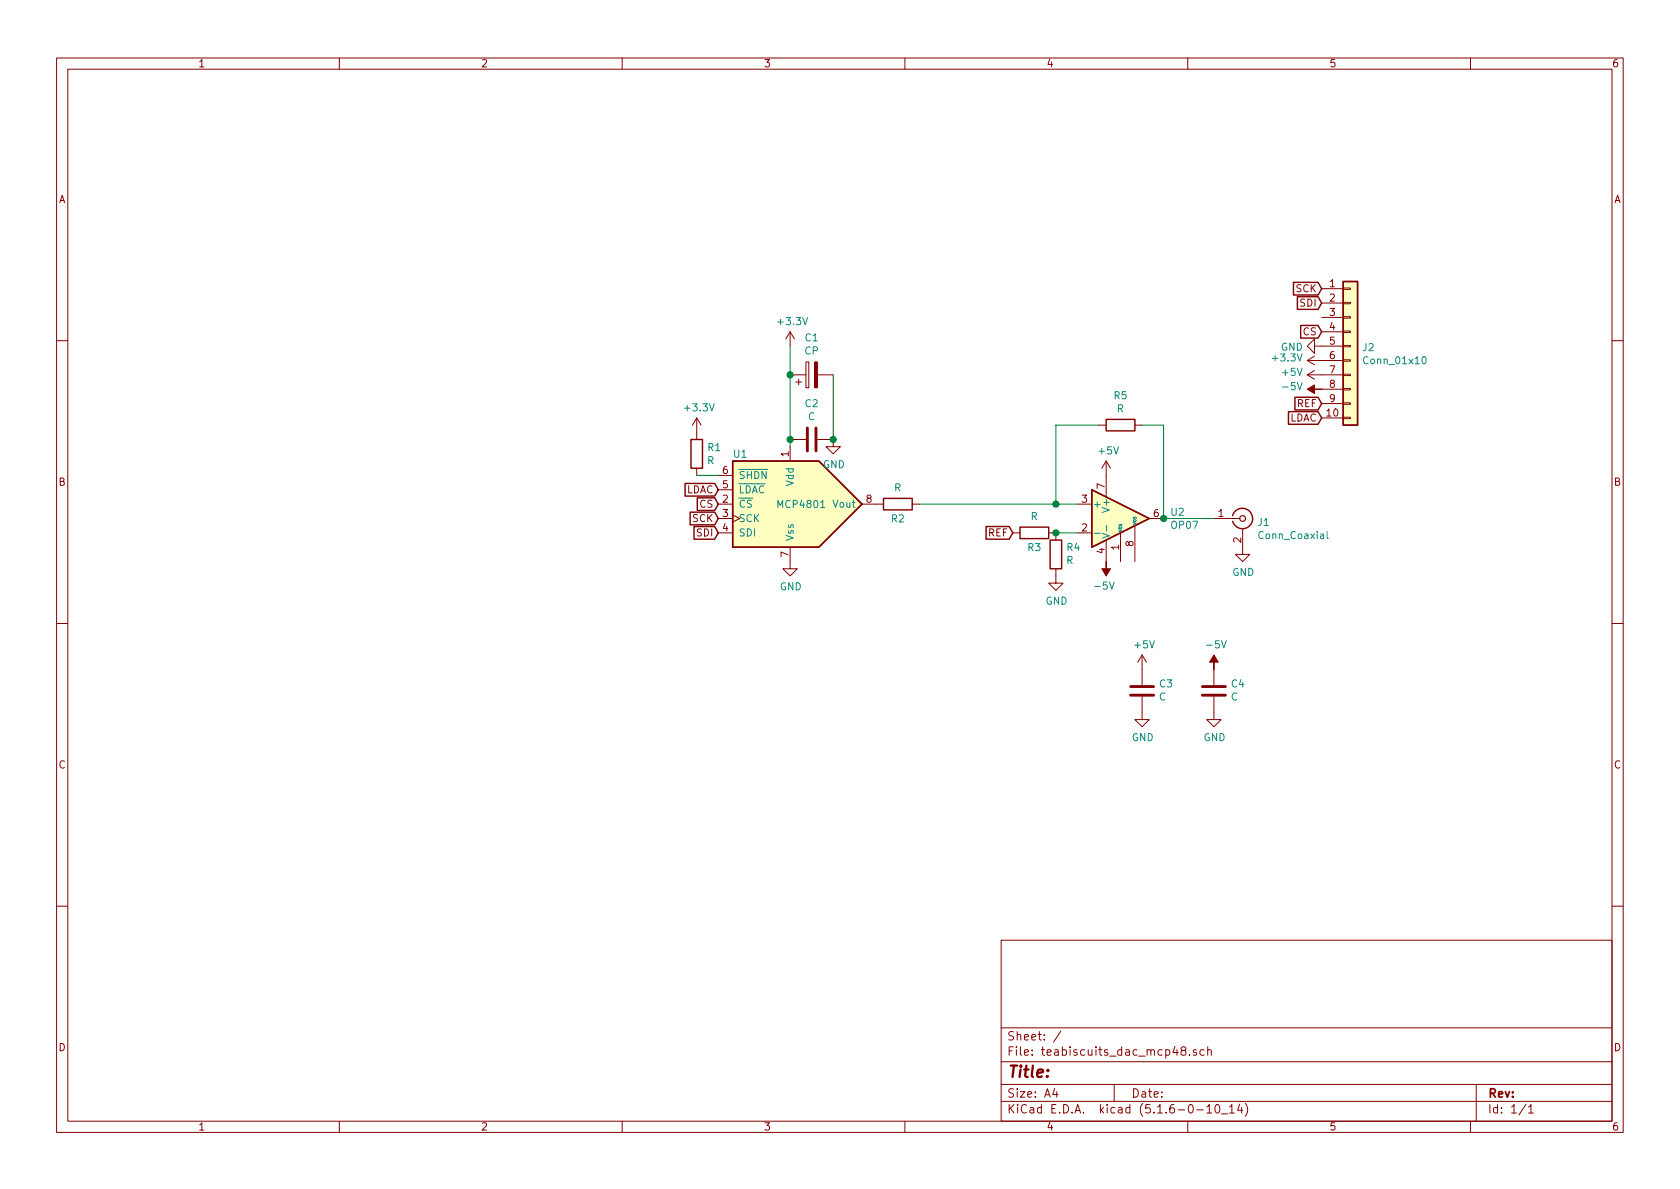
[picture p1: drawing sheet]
EESchema Schematic File Version 4
EELAYER 30 0
EELAYER END
$Descr A4 11693 8268
encoding utf-8
Sheet 1 1
Title ""
Date ""
Rev ""
Comp ""
Comment1 ""
Comment2 ""
Comment3 ""
Comment4 ""
$EndDescr
$Comp
L Analog_DAC:MCP4801 U1
U 1 1
P 5500 3500
F 0 "U1" H 5100 3850 50  0000 L CNN
F 1 "MCP4801" H 5400 3500 50  0000 L CNN
F 2 "Package_SO:SOIC-8_3.9x4.9mm_P1.27mm" H 6400 3400 50  0001 C CNN
F 3 "http://ww1.microchip.com/downloads/en/DeviceDoc/22244B.pdf" H 6400 3400 50  0001 C CNN
	1    5500 3500
	1    0    0    -1  
$EndComp
$Comp
L Amplifier_Operational:OP07 U2
U 1 1
P 7800 3600
F 0 "U2" H 8144 3646 50  0000 L CNN
F 1 "OP07" H 8144 3555 50  0000 L CNN
F 2 "Package_SO:SOIC-8_3.9x4.9mm_P1.27mm" H 7850 3650 50  0001 C CNN
F 3 "https://www.analog.com/media/en/technical-documentation/data-sheets/OP07.pdf" H 7850 3750 50  0001 C CNN
	1    7800 3600
	1    0    0    -1  
$EndComp
$Comp
L power:GND #PWR03
U 1 1
P 5500 3900
F 0 "#PWR03" H 5500 3650 50  0001 C CNN
F 1 "GND" H 5505 3727 50  0000 C CNN
F 2 "" H 5500 3900 50  0001 C CNN
F 3 "" H 5500 3900 50  0001 C CNN
	1    5500 3900
	1    0    0    -1  
$EndComp
$Comp
L power:+3.3V #PWR02
U 1 1
P 5500 2400
F 0 "#PWR02" H 5500 2250 50  0001 C CNN
F 1 "+3.3V" H 5515 2573 50  0000 C CNN
F 2 "" H 5500 2400 50  0001 C CNN
F 3 "" H 5500 2400 50  0001 C CNN
	1    5500 2400
	1    0    0    -1  
$EndComp
Wire Wire Line
	5500 3100 5500 3050
$Comp
L Device:C C2
U 1 1
P 5650 3050
F 0 "C2" V 5398 3050 50  0000 C CNN
F 1 "C" V 5489 3050 50  0000 C CNN
F 2 "Capacitor_SMD:C_1206_3216Metric" H 5688 2900 50  0001 C CNN
F 3 "~" H 5650 3050 50  0001 C CNN
	1    5650 3050
	0    1    1    0   
$EndComp
Connection ~ 5500 3050
$Comp
L Device:CP C1
U 1 1
P 5650 2600
F 0 "C1" V 5905 2600 50  0000 C CNN
F 1 "CP" V 5814 2600 50  0000 C CNN
F 2 "Capacitor_Tantalum_SMD:CP_EIA-3216-18_Kemet-A" H 5688 2450 50  0001 C CNN
F 3 "~" H 5650 2600 50  0001 C CNN
	1    5650 2600
	0    -1   -1   0   
$EndComp
Wire Wire Line
	5500 2400 5500 2600
Connection ~ 5500 2600
Wire Wire Line
	5500 2600 5500 3050
Wire Wire Line
	5800 2600 5800 3050
$Comp
L power:GND #PWR04
U 1 1
P 5800 3050
F 0 "#PWR04" H 5800 2800 50  0001 C CNN
F 1 "GND" H 5805 2877 50  0000 C CNN
F 2 "" H 5800 3050 50  0001 C CNN
F 3 "" H 5800 3050 50  0001 C CNN
	1    5800 3050
	1    0    0    -1  
$EndComp
Connection ~ 5800 3050
$Comp
L Connector_Generic:Conn_01x10 J2
U 1 1
P 9400 2400
F 0 "J2" H 9480 2392 50  0000 L CNN
F 1 "Conn_01x10" H 9480 2301 50  0000 L CNN
F 2 "Connector_PinHeader_2.54mm:PinHeader_2x05_P2.54mm_Horizontal" H 9400 2400 50  0001 C CNN
F 3 "~" H 9400 2400 50  0001 C CNN
	1    9400 2400
	1    0    0    -1  
$EndComp
Text GLabel 5000 3600 0    50   Input ~ 0
SCK
Text GLabel 9200 2000 0    50   Input ~ 0
SCK
Text GLabel 5000 3700 0    50   Input ~ 0
SDI
Text GLabel 9200 2100 0    50   Input ~ 0
SDI
Text GLabel 5000 3500 0    50   Input ~ 0
CS
Text GLabel 9200 2300 0    50   Input ~ 0
CS
Text GLabel 5000 3400 0    50   Input ~ 0
LDAC
Text GLabel 9200 2900 0    50   Input ~ 0
LDAC
$Comp
L power:-5V #PWR012
U 1 1
P 9200 2700
F 0 "#PWR012" H 9200 2800 50  0001 C CNN
F 1 "-5V" V 9215 2828 50  0000 L CNN
F 2 "" H 9200 2700 50  0001 C CNN
F 3 "" H 9200 2700 50  0001 C CNN
	1    9200 2700
	0    -1   -1   0   
$EndComp
$Comp
L power:+5V #PWR011
U 1 1
P 9200 2600
F 0 "#PWR011" H 9200 2450 50  0001 C CNN
F 1 "+5V" V 9215 2728 50  0000 L CNN
F 2 "" H 9200 2600 50  0001 C CNN
F 3 "" H 9200 2600 50  0001 C CNN
	1    9200 2600
	0    -1   -1   0   
$EndComp
$Comp
L power:+3.3V #PWR010
U 1 1
P 9200 2500
F 0 "#PWR010" H 9200 2350 50  0001 C CNN
F 1 "+3.3V" V 9215 2628 50  0000 L CNN
F 2 "" H 9200 2500 50  0001 C CNN
F 3 "" H 9200 2500 50  0001 C CNN
	1    9200 2500
	0    -1   -1   0   
$EndComp
$Comp
L power:GND #PWR09
U 1 1
P 9200 2400
F 0 "#PWR09" H 9200 2150 50  0001 C CNN
F 1 "GND" V 9205 2272 50  0000 R CNN
F 2 "" H 9200 2400 50  0001 C CNN
F 3 "" H 9200 2400 50  0001 C CNN
	1    9200 2400
	0    1    1    0   
$EndComp
$Comp
L power:+5V #PWR06
U 1 1
P 7700 3300
F 0 "#PWR06" H 7700 3150 50  0001 C CNN
F 1 "+5V" H 7715 3473 50  0000 C CNN
F 2 "" H 7700 3300 50  0001 C CNN
F 3 "" H 7700 3300 50  0001 C CNN
	1    7700 3300
	1    0    0    -1  
$EndComp
$Comp
L power:-5V #PWR07
U 1 1
P 7700 3900
F 0 "#PWR07" H 7700 4000 50  0001 C CNN
F 1 "-5V" H 7715 4073 50  0000 C CNN
F 2 "" H 7700 3900 50  0001 C CNN
F 3 "" H 7700 3900 50  0001 C CNN
	1    7700 3900
	-1   0    0    1   
$EndComp
$Comp
L Device:R R1
U 1 1
P 4850 3150
F 0 "R1" H 4920 3196 50  0000 L CNN
F 1 "R" H 4920 3105 50  0000 L CNN
F 2 "Resistor_SMD:R_1206_3216Metric" V 4780 3150 50  0001 C CNN
F 3 "~" H 4850 3150 50  0001 C CNN
	1    4850 3150
	1    0    0    -1  
$EndComp
Wire Wire Line
	4850 3300 5000 3300
$Comp
L power:+3.3V #PWR01
U 1 1
P 4850 3000
F 0 "#PWR01" H 4850 2850 50  0001 C CNN
F 1 "+3.3V" H 4865 3173 50  0000 C CNN
F 2 "" H 4850 3000 50  0001 C CNN
F 3 "" H 4850 3000 50  0001 C CNN
	1    4850 3000
	1    0    0    -1  
$EndComp
Text GLabel 9200 2800 0    50   Input ~ 0
REF
Text GLabel 7050 3700 0    50   Input ~ 0
REF
$Comp
L Device:R R3
U 1 1
P 7200 3700
F 0 "R3" V 7300 3700 50  0000 C CNN
F 1 "R" V 7084 3700 50  0000 C CNN
F 2 "Resistor_SMD:R_1206_3216Metric" V 7130 3700 50  0001 C CNN
F 3 "~" H 7200 3700 50  0001 C CNN
	1    7200 3700
	0    1    1    0   
$EndComp
$Comp
L Device:R R4
U 1 1
P 7350 3850
F 0 "R4" H 7280 3804 50  0000 R CNN
F 1 "R" H 7280 3895 50  0000 R CNN
F 2 "Resistor_SMD:R_1206_3216Metric" V 7280 3850 50  0001 C CNN
F 3 "~" H 7350 3850 50  0001 C CNN
	1    7350 3850
	-1   0    0    1   
$EndComp
$Comp
L power:GND #PWR05
U 1 1
P 7350 4000
F 0 "#PWR05" H 7350 3750 50  0001 C CNN
F 1 "GND" H 7355 3827 50  0000 C CNN
F 2 "" H 7350 4000 50  0001 C CNN
F 3 "" H 7350 4000 50  0001 C CNN
	1    7350 4000
	1    0    0    -1  
$EndComp
Wire Wire Line
	7350 3700 7500 3700
Connection ~ 7350 3700
$Comp
L Device:R R2
U 1 1
P 6250 3500
F 0 "R2" V 6350 3500 50  0000 C CNN
F 1 "R" V 6134 3500 50  0000 C CNN
F 2 "Resistor_SMD:R_1206_3216Metric" V 6180 3500 50  0001 C CNN
F 3 "~" H 6250 3500 50  0001 C CNN
	1    6250 3500
	0    1    1    0   
$EndComp
Wire Wire Line
	7500 3500 7350 3500
$Comp
L Device:R R5
U 1 1
P 7800 2950
F 0 "R5" V 7593 2950 50  0000 C CNN
F 1 "R" V 7684 2950 50  0000 C CNN
F 2 "Resistor_SMD:R_1206_3216Metric" V 7730 2950 50  0001 C CNN
F 3 "~" H 7800 2950 50  0001 C CNN
	1    7800 2950
	0    1    1    0   
$EndComp
Wire Wire Line
	7650 2950 7350 2950
Wire Wire Line
	7350 2950 7350 3500
Connection ~ 7350 3500
Wire Wire Line
	7350 3500 6400 3500
Wire Wire Line
	7950 2950 8100 2950
Wire Wire Line
	8100 2950 8100 3600
$Comp
L Connector:Conn_Coaxial J1
U 1 1
P 8650 3600
F 0 "J1" H 8750 3575 50  0000 L CNN
F 1 "Conn_Coaxial" H 8750 3484 50  0000 L CNN
F 2 "Connector_Coaxial:MMCX_Molex_73415-0961_Horizontal_1.0mm-PCB" H 8650 3600 50  0001 C CNN
F 3 " ~" H 8650 3600 50  0001 C CNN
	1    8650 3600
	1    0    0    -1  
$EndComp
Wire Wire Line
	8450 3600 8100 3600
Connection ~ 8100 3600
$Comp
L power:GND #PWR08
U 1 1
P 8650 3800
F 0 "#PWR08" H 8650 3550 50  0001 C CNN
F 1 "GND" H 8655 3627 50  0000 C CNN
F 2 "" H 8650 3800 50  0001 C CNN
F 3 "" H 8650 3800 50  0001 C CNN
	1    8650 3800
	1    0    0    -1  
$EndComp
$Comp
L power:GND #PWR0101
U 1 1
P 7950 4950
F 0 "#PWR0101" H 7950 4700 50  0001 C CNN
F 1 "GND" H 7955 4777 50  0000 C CNN
F 2 "" H 7950 4950 50  0001 C CNN
F 3 "" H 7950 4950 50  0001 C CNN
	1    7950 4950
	1    0    0    -1  
$EndComp
$Comp
L Device:C C3
U 1 1
P 7950 4800
F 0 "C3" H 7835 4754 50  0000 R CNN
F 1 "C" H 7835 4845 50  0000 R CNN
F 2 "Capacitor_SMD:C_1206_3216Metric" H 7988 4650 50  0001 C CNN
F 3 "~" H 7950 4800 50  0001 C CNN
	1    7950 4800
	-1   0    0    1   
$EndComp
$Comp
L power:+5V #PWR0102
U 1 1
P 7950 4650
F 0 "#PWR0102" H 7950 4500 50  0001 C CNN
F 1 "+5V" H 7965 4823 50  0000 C CNN
F 2 "" H 7950 4650 50  0001 C CNN
F 3 "" H 7950 4650 50  0001 C CNN
	1    7950 4650
	1    0    0    -1  
$EndComp
$Comp
L power:-5V #PWR0103
U 1 1
P 8450 4650
F 0 "#PWR0103" H 8450 4750 50  0001 C CNN
F 1 "-5V" H 8465 4823 50  0000 C CNN
F 2 "" H 8450 4650 50  0001 C CNN
F 3 "" H 8450 4650 50  0001 C CNN
	1    8450 4650
	1    0    0    -1  
$EndComp
$Comp
L Device:C C4
U 1 1
P 8450 4800
F 0 "C4" H 8335 4754 50  0000 R CNN
F 1 "C" H 8335 4845 50  0000 R CNN
F 2 "Capacitor_SMD:C_1206_3216Metric" H 8488 4650 50  0001 C CNN
F 3 "~" H 8450 4800 50  0001 C CNN
	1    8450 4800
	-1   0    0    1   
$EndComp
$Comp
L power:GND #PWR0104
U 1 1
P 8450 4950
F 0 "#PWR0104" H 8450 4700 50  0001 C CNN
F 1 "GND" H 8455 4777 50  0000 C CNN
F 2 "" H 8450 4950 50  0001 C CNN
F 3 "" H 8450 4950 50  0001 C CNN
	1    8450 4950
	1    0    0    -1  
$EndComp
$EndSCHEMATC
